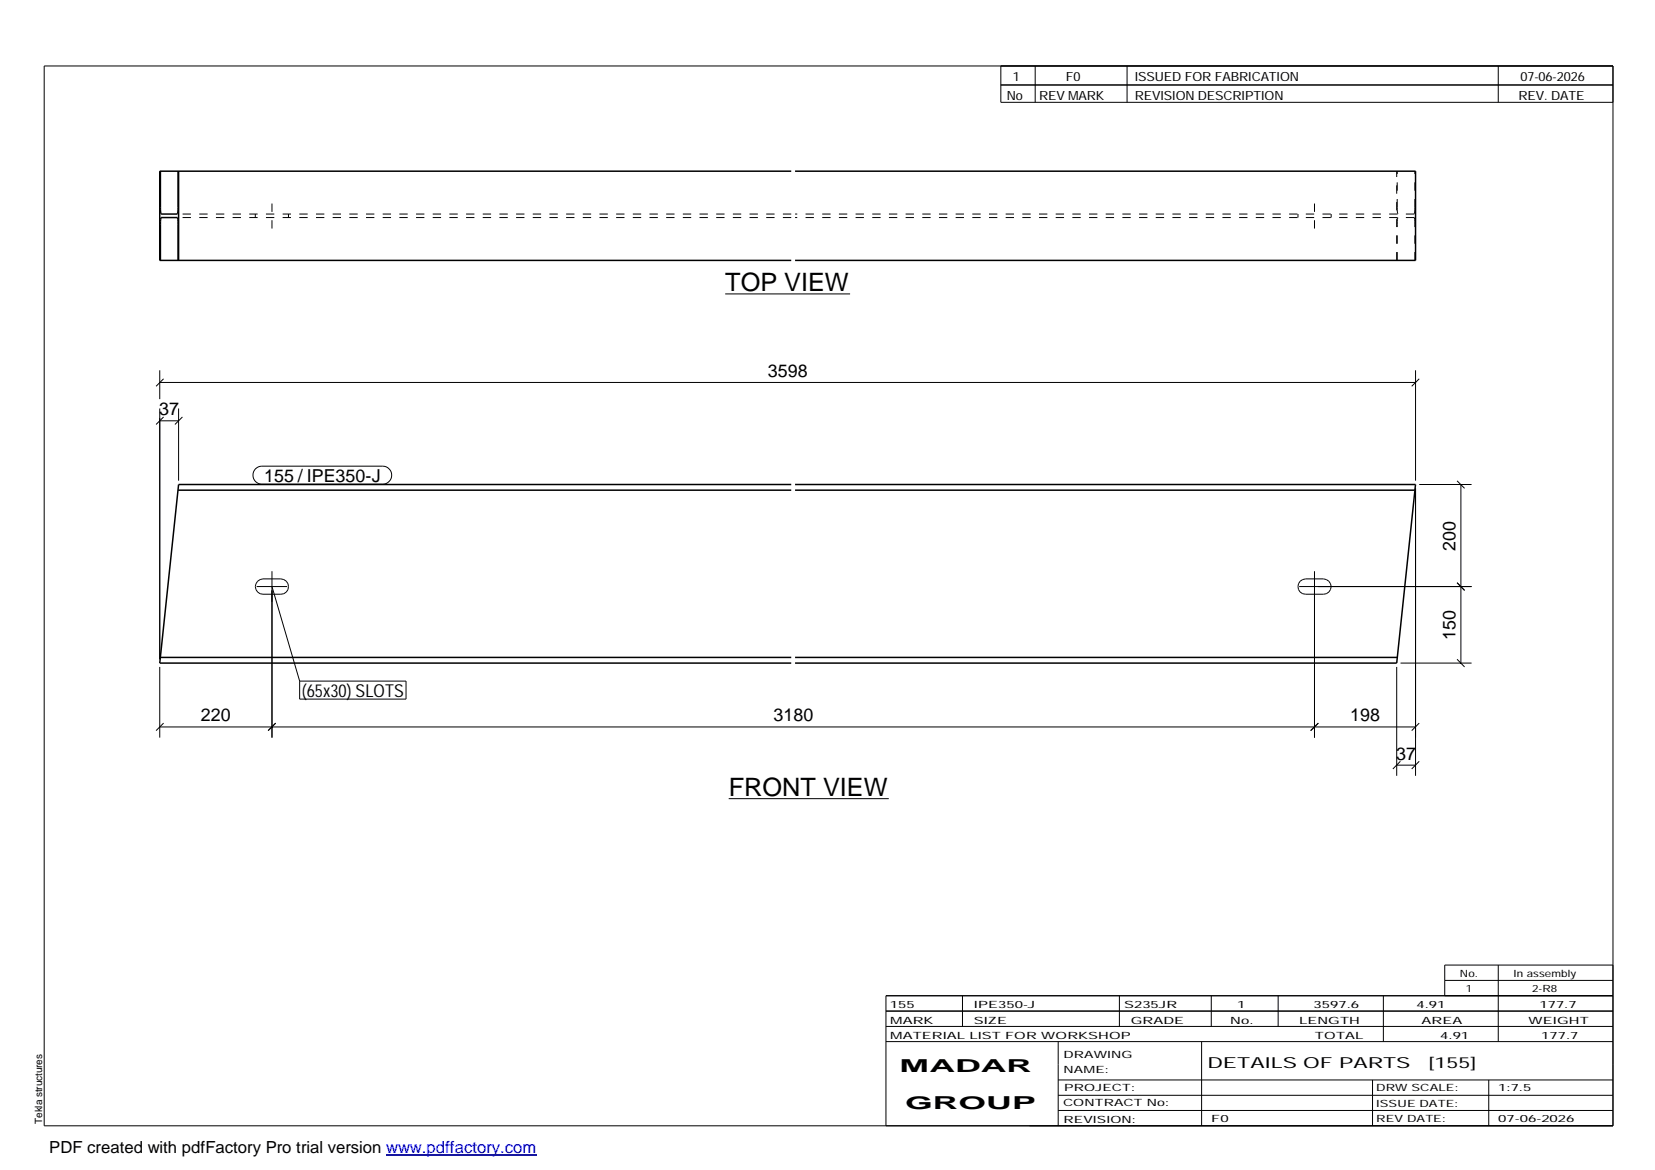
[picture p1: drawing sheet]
<svg xmlns="http://www.w3.org/2000/svg" width="420mm" height="297mm" viewBox="0 0 420 297" stroke-linecap="round" stroke-linejoin="round" font-family="sans-serif">
<g fill="none" stroke="#000" stroke-width=".25">
<path d="M11.2 16.7h398.3v269.1h-398.3zM254.1 16.7v9.3h155.4M262.8 16.7v9.3M286.1 16.7v9.3M380.4 16.7v9.3M254.1 21.6h155.4M184.1 74.6h31.7M40.6 97.1h318.8M40.6 94v7.3M41.5 96.2l-1.9 1.9M359.4 94v28M360.3 96.2l-1.9 1.9"/>
<path d="M40.6 103.7v63.7M40.6 106.8h4.7M41.5 105.9l-1.9 1.9M45.3 103.7v18.3M46.3 105.9l-1.9 1.9M64.9 119l.7-.5 .9-.2h30.7a2.29 2.29 0 0 1 2.2 2.3 2.29 2.29 0 0 1-2.2 2.3h-30.7a2.3 2.3 0 0 1-2.1-1.4 2.3 2.3 0 0 1 .5-2.5zM359.4 124v73M360.3 123h13.3M369.9 122.1l1.9 1.9M370.9 123v45.3M65.2 148.9h7.7M65.4 147.6l.6-.5 .8-.1h4.5a1.95 1.95 0 0 1 1.9 1.9 1.95 1.95 0 0 1-1.9 2h-4.5a1.93 1.93 0 0 1-1.8-1.2 1.93 1.93 0 0 1 .4-2.1z"/>
<path d="M69 145v42.3M69 148.9l7.1 24M329.8 148.9h43.8M330.1 147.6l.6-.5 .8-.1h4.5a1.95 1.95 0 0 1 1.9 1.9 1.95 1.95 0 0 1-1.9 2h-4.5a1.93 1.93 0 0 1-1.8-1.2 1.93 1.93 0 0 1 .4-2.1zM333.7 145v42.3M369.9 147.9l1.9 2M40.6 169.3v18M76.1 172.9h27v4.6h-27zM354.6 169.3v27.7M355.6 168.3h18M369.9 167.4l1.9 1.9M40.6 184.6h318.8"/>
<path d="M41.5 183.6l-1.9 1.9M70 183.6l-1.9 1.9M334.7 183.6l-2 1.9M354.6 194.3h4.8M355.5 193.3l-1.9 1.9M360.3 193.3l-1.9 1.9M360.3 183.6l-1.9 1.9M185 202.8h40.6M224.9 256.7h184.6M244.3 252.8v7.8M284.2 252.8v7.8M307.5 252.8v7.8"/>
<path d="M324.5 252.8v7.8M351.2 252.8v11.6M366.8 248.9h42.7M380.4 245v19.4M409.5 245h-42.7v7.8M409.5 252.8h-184.6v33M224.9 264.4h184.6M224.9 260.6h184.6M268.6 264.4v21.4M268.6 274.2h140.9M268.6 278.1h140.9M305.1 264.4v21.4"/>
<path d="M348.4 274.2v11.6M378 274.2v11.6M268.6 281.9h140.9"/>
</g>
<path d="M40.7 43.5v9.8l.2 1h4.1l.2-1v-9.8M45.3 43.5v22.6M200.9 43.5h-160.3v22.6h160.3M201.8 43.5h157.6v22.6h-157.6M40.7 66.1v-9.8l.2-1.1h4.1l.2 1.1v9.8M45.2 124.4h155.7M200.9 123h-155.6l-4.7 45.3h160.3M201.8 123h157.6l-.2 1.4M201.8 124.4h157.4M359.2 124.4l-4.6 43.9h-152.8M40.7 166.9h160.2M201.8 166.9h152.9" fill="none" stroke="#000" stroke-width=".38"/>
<g fill="none" stroke="#000" stroke-width=".25" stroke-dasharray="2.1 2.1" stroke-linecap="butt">
<path d="M64.8 54.3v.9M69 58v-6.5M73.2 54.3v.9M200.9 54.3h-155.9M200.9 55.2h-155.9M329.5 54.3v.9M333.7 58v-6.5M337.9 54.3v.9M354.7 52.6v-9.1M354.7 52.6v.7M354.7 53.3l.1 .5M354.7 56.3v.6"/>
<path d="M354.8 53.8v.4M354.8 55.7l-.1 .6M354.8 54.2l.1 .1M354.8 55.4v.3M354.9 55.2l-.1 .2M359 54.3h-157.2M359 55.2h-157.2M359 54.3l.1-.1M359.1 54.2l.1-.4M359.1 55.4l-.1-.2M359.2 53.8v-.5M359.2 55.7l-.1-.3"/>
<path d="M359.2 52.6v-9.1M359.2 53.3v-.7M359.2 56.9v-.6M359.2 56.3v-.6M354.6 66.1v-22.6M354.7 66.1v-9.2M359.2 66.1v-9.2M354.7 166.8v.1"/>
</g>
<path d="M98 293.3h38.2" fill="none" stroke="#00f" stroke-width=".3"/>
<g font-size="6.4">
<text x="184.1" y="73.9">TOP VIEW</text>
<text x="185" y="202">FRONT VIEW</text>
</g>
<g font-size="4.5">
<text x="194.9" y="95.7">3598</text>
<text x="40.4" y="105.4">37</text>
<text x="67.1" y="122.3">155 / IPE350-J</text>
<text x="369.5" y="139.8" transform="rotate(-90 369.5 139.8)">200</text>
<text x="369.5" y="162.4" transform="rotate(-90 369.5 162.4)">150</text>
<text x="76.7" y="176.9">(65x30) SLOTS</text>
<text x="51" y="183.1">220</text>
<text x="196.3" y="183.1">3180</text>
<text x="342.7" y="183.1">198</text>
<text x="354.4" y="192.9">37</text>
<text x="228.4" y="272.3">MADAR</text>
<text x="229.8" y="281.6">GROUP</text>
</g>
<text font-size="4.2" x="12.5" y="292.7">PDF created with pdfFactory Pro trial version www.pdffactory.com</text>
<g font-size="3.9">
<text x="306.5" y="271.3">DETAILS OF PARTS</text>
<text x="362.7" y="271.3">[155]</text>
</g>
<g font-size="3.2">
<text x="257.1" y="20.5">1</text>
<text x="270.6" y="20.5">F0</text>
<text x="288.1" y="20.5">ISSUED FOR FABRICATION</text>
<text x="386" y="20.5">07-06-2026</text>
<text x="255.6" y="25.5">No</text>
<text x="263.8" y="25.5">REV MARK</text>
<text x="288.1" y="25.5">REVISION DESCRIPTION</text>
<text x="385.5" y="25.5">REV. DATE</text>
</g>
<g font-size="2.5">
<text x="370.6" y="247.9">No.</text>
<text x="372.1" y="251.8">1</text>
<text x="384.3" y="247.9">In assembly</text>
<text x="389" y="251.8">2-R8</text>
<text x="225.9" y="255.9">155</text>
<text x="247.3" y="255.9">IPE350-J</text>
<text x="285.4" y="255.9">S235JR</text>
<text x="314.1" y="255.9">1</text>
<text x="333.5" y="255.9">3597.6</text>
<text x="359.6" y="255.9">4.91</text>
<text x="390.8" y="255.9">177.7</text>
<text x="226" y="263.7">MATERIAL LIST FOR WORKSHOP</text>
<text x="226" y="259.9">MARK</text>
<text x="247.2" y="259.9">SIZE</text>
<text x="287.1" y="259.9">GRADE</text>
<text x="312.3" y="259.9">No.</text>
<text x="329.8" y="259.9">LENGTH</text>
<text x="333.8" y="263.7">TOTAL</text>
<text x="360.9" y="259.9">AREA</text>
<text x="365.6" y="263.7">4.91</text>
<text x="388.1" y="259.9">WEIGHT</text>
<text x="391.3" y="263.7">177.7</text>
<text x="270" y="268.5">DRAWING</text>
<text x="270" y="272.5">NAME:</text>
<text x="269.9" y="280.9">CONTRACT No:</text>
<text x="270.2" y="277">PROJECT:</text>
<text x="349.4" y="277.1">DRW SCALE:</text>
<text x="349.4" y="281">ISSUE DATE:</text>
<text x="380.4" y="277.1">1:7.5</text>
<text x="10.7" y="285.4" transform="rotate(-90 10.7 285.4)">Tekla structures</text>
<text x="270" y="285">REVISION:</text>
<text x="307.5" y="284.8">F0</text>
<text x="349.4" y="284.8">REV DATE:</text>
<text x="380.4" y="284.8">07-06-2026</text>
</g>
</svg>
